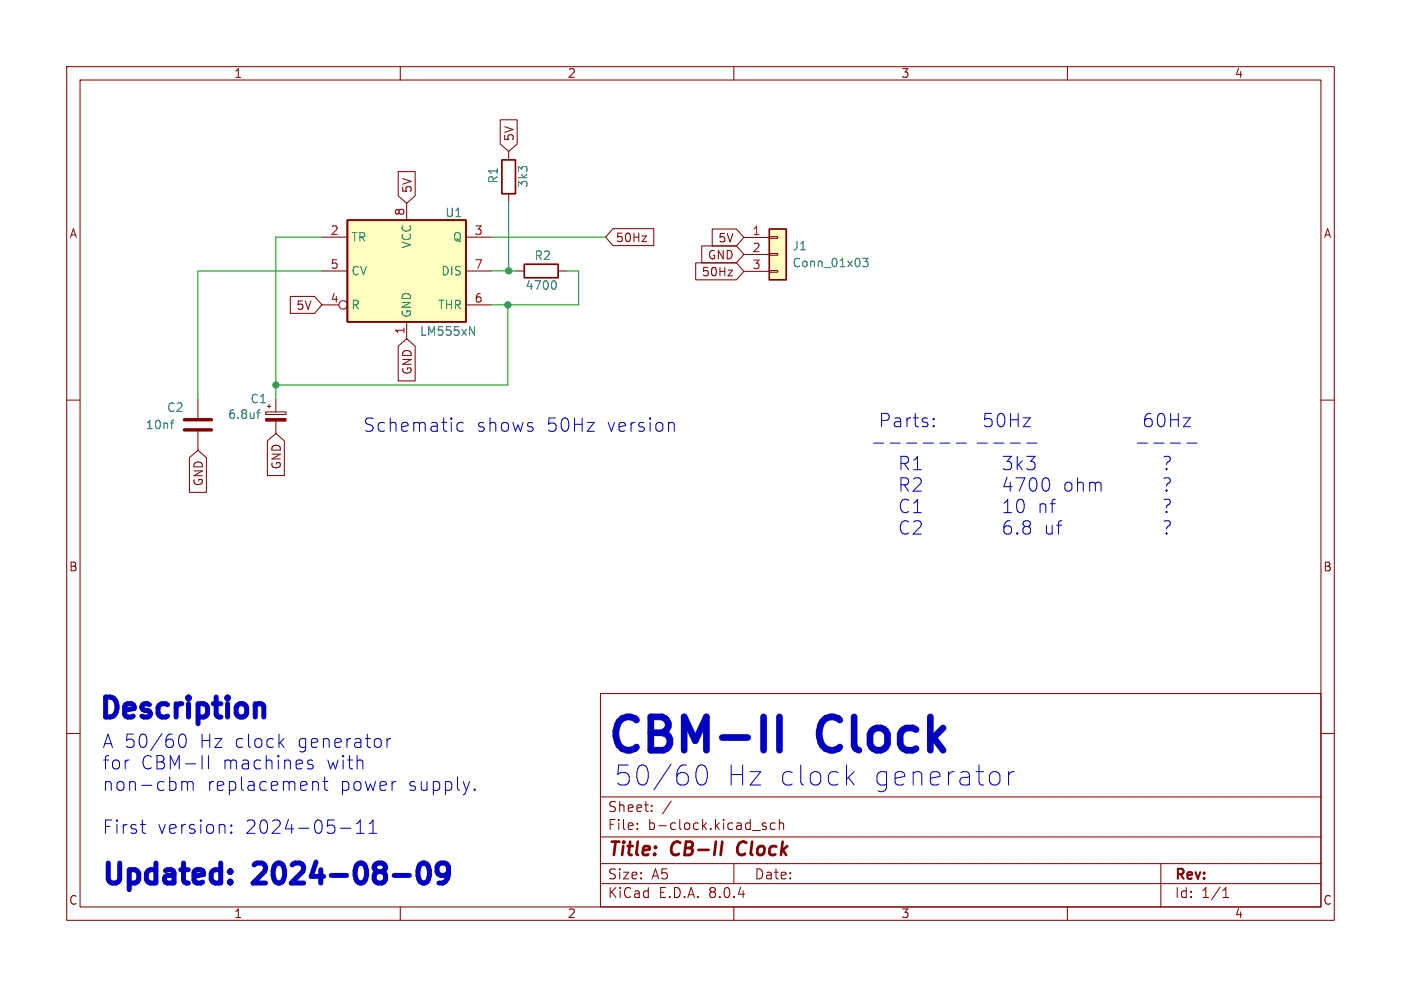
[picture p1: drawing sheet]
<svg xmlns="http://www.w3.org/2000/svg" width="210mm" height="148mm" viewBox="0 0 210 148" stroke-linecap="round" stroke-linejoin="round" font-family="sans-serif">
<g fill="none" stroke="#840000" stroke-width=".15">
<path d="M10 10h190v128h-190zM12 12h186v124h-186zM60 10v2M110 10v2M160 10v2M76.3 22.7v1.3M76.3 29.1v1.2M10 60h2M198 60h2M10 110h2M90 104h108v32h-108zM90 119.5h108"/>
<path d="M198 110h2M60 136v2M90 132.5h108M90 129.5h108M90 125.5h108M95.5 124.2v.2M95.5 123.5v.1M97.7 121.5v.2M97.7 120.8v.1M100.6 120.1l-1.3 1.9M110 136v2M110 129.5v3"/>
<path d="M114.8 123.5l-.3-.1-.2 .2v.2l.5 .2v.3h-.5M116.2 123.5l-.4-.1-.3 .3v.4l.1 .2h.6M116.8 123.5a.37 .37 0 0 1 .7 .1v.8M116.8 122.9v1.5M160 136v2M174 129.5v6.5M183.3 134.6h.9M183.3 133.5l.5-.4v1.5"/>
</g>
<path d="M110.8 126.5a1.27 1.27 0 0 0 0 1.6" fill="none" stroke="#840000" stroke-width=".4"/>
<path d="M75.2 24h2.1v5.1h-2.1z" fill="none" stroke="#840000" stroke-width=".25"/>
<path d="M52.1 33h17.7v15.3h-17.7z" fill="#ffffc2"/>
<path d="M52.1 33h17.7v15.3h-17.7zM78.6 39.6h5.1v2.1h-5.1z" fill="none" stroke="#840000" stroke-width=".25"/>
<g fill="none" stroke="#840000" stroke-width=".15">
<path d="M48.3 35.6h3.8M61 30.5v2.5M69.8 35.6h3.9M29.7 59.9v2.8M48.3 45.7h2.5M48.3 40.6h3.8M61 48.3v2.5M69.8 45.7h3.9M69.8 40.6h3.9M77.3 40.6h1.3M83.7 40.6h1.2M29.7 64.7v2.8"/>
<circle cx="51.4" cy="45.7" r=".63"/>
</g>
<path d="M70.4 49l.7 1.3v-1.3M83.1 42.1a.79 .79 0 0 1 0 1.3M25.5 63.4h.5M26 63l-.2 .1" fill="none" stroke="#006464" stroke-width=".15"/>
<path d="M27.6 64.5h4.1M27.6 62.9h4.1" fill="none" stroke="#840000" stroke-width=".51"/>
<path d="M115.3 34.3h2.6v7.7h-2.6z" fill="#ffffc2"/>
<g fill="none" stroke="#840000" stroke-width=".15">
<path d="M75 18h2.5v3.6l-1.2 1.1-1.3-1.1zM59.7 25.7h2.5v3.7l-1.2 1.1-1.3-1.1zM91.9 34.3h6.1v2.5h-6.1l-1.1-1.2zM96.2 35.4h.7l-.7 .8h.7M104.3 39.4h6.1l1.1 1.3-1.1 1.3h-6.1zM105.2 36.9h5.2l1.1 1.3-1.1 1.2h-5.2zM106.8 34.3h3.6l1.1 1.3-1.1 1.3h-3.6zM111.5 35.6h3.8M111.5 38.2h3.8M115.3 38h1.3v.3h-1.3zM115.3 35.5h1.3v.2h-1.3zM41.4 59.9v1.9"/>
<path d="M43.5 44.4h3.6l1.2 1.3-1.2 1.3h-3.6zM59.7 51.9l1.3-1.1 1.2 1.1v5.2h-2.5zM109.1 40.5h.7l-.7 .9h.7M111.5 40.7h3.8M115.3 40.6h1.3v.2h-1.3zM28.4 68.6l1.3-1.1 1.2 1.1v5.2h-2.5zM39.8 61.8h3.1v.4h-3.1zM40.1 66.1l1.3-1.1 1.2 1.1v5.2h-2.5zM40.1 60.9h.5M40.3 60.7v.5M41.4 63.1v1.9"/>
</g>
<path d="M115.3 34.3h2.6v7.7h-2.6z" fill="none" stroke="#840000" stroke-width=".25"/>
<path d="M129.3 38.7h.8l-.4 .5 .4 .1v.6l-.2 .1h-.4l-.2-.1M38.5 61.9h.5M39 61.5l-.3 .1v1.1" fill="none" stroke="#006464" stroke-width=".15"/>
<path d="M39.8 62.8h3.1v.3h-3.1z" fill="#840000" stroke="#840000" stroke-width=".15"/>
<g fill="none" stroke="#0000c2" stroke-width=".15">
<path d="M69.5 63.4l-.6-.1-.4 .4v.6l.2 .3 .2 .1 .6-.1M100.8 63.3l.3 .3v1.1M131 66.4h1.5M133.4 66.4h1.6M135.9 66.4h1.5M138.4 66.4h1.5M140.9 66.4h1.5M143.3 66.4h1.6M146.5 66.4h1.5M149 66.4h1.5M150.4 68.4h1.2l-.6 .8a.54 .54 0 0 1 .6 .4v.5l-.2 .2-.7 .1-.3-.2M150.5 76.9h1.1"/>
<path d="M150.5 75.4l.6-.5v2M151 71.6l-.5 1.4h1.2M151.4 66.4h1.6M151.4 78.1a.79 .79 0 0 0-.9 .8v.8l.2 .3 .5 .1 .3-.2 .1-.7-.2-.3h-.5l-.4 .3M151.4 72.3v1.4M152.3 71.7h1.3l-.8 2M152.5 68.4v2M152.5 79.9v.2M152.5 79.9l.1 .1-.1 .1M152.5 79.9l-.1 .1 .1 .1M152.6 75.1a.48 .48 0 0 1 .5-.2 .48 .48 0 0 1 .3 .4 1.18 1.18 0 0 1-.3 1.6 .51 .51 0 0 1-.6-.4 1.71 1.71 0 0 1 .1-1.4zM152.7 69.7l.5 .7"/>
<path d="M153.2 69.1l-.7 .8M153.7 78.9h-.2a.41 .41 0 0 1-.2-.5 .41 .41 0 0 1 .4-.3l.6 .1a.41 .41 0 0 1 .2 .4 .41 .41 0 0 1-.4 .3M153.7 78.9l-.4 .4 .1 .6 .3 .2 .6-.1 .2-.3-.1-.6-.3-.2M153.7 78.9h.4M153.9 66.4h1.5M153.9 68.4h1.2l-.6 .8a.54 .54 0 0 1 .6 .4v.5l-.1 .2-.8 .1-.3-.2M154.5 71.8a.48 .48 0 0 1 .5-.1 .48 .48 0 0 1 .3 .3 1.18 1.18 0 0 1-.3 1.7 .51 .51 0 0 1-.6-.4 1.71 1.71 0 0 1 .1-1.5zM156.4 71.8a.48 .48 0 0 1 .5-.1 .48 .48 0 0 1 .3 .3 1.18 1.18 0 0 1-.3 1.7 .51 .51 0 0 1-.6-.4 1.71 1.71 0 0 1 .1-1.5zM170.5 66.4h1.5M172.5 62a.79 .79 0 0 0-.9 .8v.8l.2 .3 .5 .1 .3-.2 .1-.7-.2-.3h-.5l-.4 .3M173 66.4h1.5M173.7 62.2a.48 .48 0 0 1 .5-.2 .48 .48 0 0 1 .3 .4 1.18 1.18 0 0 1-.4 1.6 .51 .51 0 0 1-.5-.4 1.71 1.71 0 0 1 .1-1.4z"/>
<path d="M174.5 68.5l.6-.1a.44 .44 0 0 1 .3 .5 .44 .44 0 0 1-.3 .4l-.2 .4M174.5 71.7h.6a.44 .44 0 0 1 .3 .4 .44 .44 0 0 1-.3 .4l-.2 .4M174.5 75l.6-.1a.44 .44 0 0 1 .3 .4 .44 .44 0 0 1-.3 .4l-.2 .4M174.5 78.2l.6-.1a.44 .44 0 0 1 .3 .5 .44 .44 0 0 1-.3 .3l-.2 .4M174.9 70.2l.1 .1-.1 .1M174.9 70.2l-.1 .1 .1 .1M174.9 70.2v.2M174.9 73.5v.2M174.9 76.7v.2M174.9 79.9v.2M174.9 73.5l.1 .1-.1 .1M174.9 73.5l-.1 .1 .1 .1"/>
<path d="M174.9 76.7l.1 .1-.1 .1M174.9 76.7l-.1 .1 .1 .1M174.9 79.9l.1 .1-.1 .1M174.9 79.9l-.1 .1 .1 .1M175.4 66.4h1.6M175.5 62v2M175.5 62.9h1.1M176.6 62v2M177.4 62.7h1l-1 1.3h1M177.9 66.4h1.5M26.8 110.8a1.06 1.06 0 0 0 .4 1.3 .51 .51 0 0 0 .6-.4l.1-.9M27.2 117.2v1.3"/>
<path d="M27.2 117.4a.5 .5 0 0 1 .9 .1M28.1 117.5l.3-.3 .5 .1 .1 .2v1M28.1 117.5v1M31.2 113.3v2M42 111.3l.6 .8M42.6 110.8l-.8 .7M46.4 114l-.3 .3 .1 .2 .7 .2 .1 .3-.3 .3-.6-.1M46.7 114l.2 .1M47.1 117.2l.5 .1 .1 .2v1M48.4 117.2h.7M48.7 116.5v1.7l.1 .2 .3 .1M58 110.8v1.3"/>
<path d="M58.6 110.8a.51 .51 0 0 0-.6 .3M71.1 118.3l.1 .1-.1 .1M71.1 118.3v.1v.1M71.1 118.3v.2M104.3 116.6a1.1 1.1 0 0 0 .7 1.1 .77 .77 0 0 0 .9-.6l.1-.5M127.2 116.6l.8 1.1M128 115.7l-1.1 1.2M149.7 116l.2 .3v.8l-.2 .3M151.2 115.7v2M152 115.7a.77 .77 0 0 0-.8 .6M21.1 123.6h.7M21.4 124.9l.4 .1"/>
<path d="M34.7 124.8l.1 .1-.1 .1M34.7 124.8l-.1 .1 .1 .1M34.7 123.7v.2M34.7 124.8v.2M34.7 123.7l.1 .1-.1 .1M34.7 123.7l-.1 .1 .1 .1M51.1 124.2h1.5M53.4 125h1.2M53.4 123.5l.6-.5v2M55.3 125h1.2M55.3 123.5l.6-.5v2"/>
</g>
<path d="M114.5 107.5v5M116.8 107.5v5" fill="none" stroke="#0000c2" stroke-width="1"/>
<path d="M38.4 105.7l.3-.2h.4l.3 .2 .1 .3v1.5M34.5 132.1l.2 .2-.2 .1M34.5 132.1l-.1 .2 .1 .1M34.5 130.6v.2M34.5 132.1v.3M34.5 130.6l.2 .1-.2 .1M34.5 130.6l-.1 .1 .1 .1M59.1 131.3h2.3M62.9 129.7a.72 .72 0 0 1 .8-.3 .72 .72 0 0 1 .5 .6 2.34 2.34 0 0 1-.3 2.3 .71 .71 0 0 1-1.1-.5 2.56 2.56 0 0 1 .1-2.1zM67.2 130.7l-.3 .4-.2 .2h-.6l-.3-.2-.3-.4v-.7l.3-.4 .3-.2h.6l.4 .3a2.44 2.44 0 0 1-.4 2.6l-.3 .1h-.6" fill="none" stroke="#0000c2" stroke-width=".75"/>
<path d="M48.3 35.6h-6.9v24.3M73.7 35.6h17.1M76.3 30.3v10.3M48.3 40.6h-18.6v19.3M73.7 40.6h3.6M73.7 40.6h.1M76.1 45.7v12h-34.7M84.9 40.6h1.8v5.1h-13" fill="none" stroke="#009600" stroke-width=".15"/>
<g fill="#009600" stroke="#009600" stroke-width=".15">
<circle cx="76.1" cy="45.7" r=".46"/>
<circle cx="76.3" cy="40.6" r=".46"/>
<circle cx="41.4" cy="57.7" r=".46"/>
</g>
<g font-size="7" fill="#0000c2">
<text x="90.4" y="114.2">CBM-II</text>
<text x="122.8" y="114.2">Clock</text>
</g>
<g font-size="4.2" fill="#0000c2">
<text x="14.3" y="108.8">Description</text>
<text x="92.1" y="118.1">50/60</text>
<text x="108.8" y="118.1">Hz clock</text>
<text x="130.5" y="118.1">generator</text>
<text x="14.7" y="133.7">Updated:</text>
<text x="38.3" y="133.7">2024-08-09</text>
</g>
<g font-size="2.8" fill="#0000c2">
<text x="54.4" y="65">Schematic</text>
<text x="71.4" y="65">shows</text>
<text x="81.9" y="65">50Hz</text>
<text x="91" y="65">version</text>
<text x="131.6" y="64.3">Parts: 50Hz 60Hz</text>
<text x="134.5" y="70.7">R1 3k3</text>
<text x="134.5" y="74">R2 4700</text>
<text x="134.5" y="77.2">C1 10</text>
<text x="155.5" y="77.2">nf ?</text>
<text x="159.3" y="74">ohm ?</text>
<text x="134.5" y="80.4">C2 6.8</text>
<text x="156.4" y="80.4">uf ?</text>
<text x="15.2" y="112.4">A 50/60</text>
<text x="29.8" y="112.4">Hz clock</text>
<text x="44.6" y="112.4">generator</text>
<text x="15.2" y="115.6">for</text>
<text x="15.2" y="118.8">non-cbm</text>
<text x="21" y="115.6">CBM-II</text>
<text x="30.9" y="118.8">replacement</text>
<text x="33.3" y="115.6">machines</text>
<text x="48.9" y="115.6">with</text>
<text x="50.9" y="118.8">power</text>
<text x="61.1" y="118.8">supply.</text>
<text x="15.2" y="125.3">First</text>
<text x="23.5" y="125.3">version:</text>
<text x="36.7" y="125.3">2024-05-11</text>
</g>
<g font-size="2.8" fill="#840000">
<text x="91" y="128.9">Title:</text>
<text x="100.7" y="128.9">CB-II</text>
<text x="111.4" y="128.9">Clock</text>
</g>
<g font-size="2.1" fill="#840000">
<text x="91" y="124.7">File:</text>
<text x="91" y="122">Sheet:</text>
<text x="97.1" y="124.7">b-clock.kicad_sch</text>
<text x="91" y="134.9">KiCad</text>
<text x="91" y="132.1">Size:</text>
<text x="97.7" y="132.1">A5</text>
<text x="98.7" y="134.9">E.D.A.</text>
<text x="106.3" y="134.9">8.0.4</text>
<text x="113" y="132.1">Date:</text>
<text x="176" y="132.3">Rev:</text>
<text x="176" y="134.9">Id:</text>
<text x="180.1" y="134.9">1/1</text>
</g>
<g font-size="1.8" fill="#840000">
<text x="35" y="11.9">1</text>
<text x="85" y="11.9">2</text>
<text x="135" y="11.9">3</text>
<text x="185" y="11.9">4</text>
<text x="77.2" y="21.3" transform="rotate(-90 77.2 21.3)">5V</text>
<text x="61.9" y="29.1" transform="rotate(-90 61.9 29.1)">5V</text>
<text x="10.3" y="35.9">A</text>
<text x="198.4" y="35.9">A</text>
<text x="92.2" y="36.5">50Hz</text>
<text x="105.1" y="41.6">50Hz</text>
<text x="106" y="39.1">GND</text>
<text x="107.6" y="36.6">5V</text>
<text x="44.3" y="46.7">5V</text>
<text x="61.9" y="56.3" transform="rotate(-90 61.9 56.3)">GND</text>
<text x="42.3" y="70.5" transform="rotate(-90 42.3 70.5)">GND</text>
<text x="30.6" y="73" transform="rotate(-90 30.6 73)">GND</text>
<text x="10.3" y="85.9">B</text>
<text x="198.3" y="85.9">B</text>
<text x="10.3" y="135.9">C</text>
<text x="35" y="137.9">1</text>
<text x="85" y="137.9">2</text>
<text x="135" y="137.9">3</text>
<text x="185" y="137.9">4</text>
<text x="198.3" y="135.9">C</text>
</g>
<g font-size="1.8" fill="#006464">
<text x="74.8" y="27.6" transform="rotate(-90 74.8 27.6)">R1</text>
<text x="79.3" y="28.3" transform="rotate(-90 79.3 28.3)">3k3</text>
<text x="66.7" y="32.8">U1</text>
<text x="52.6" y="36.4">TR</text>
<text x="52.6" y="41.5">CV</text>
<text x="61.8" y="37.4" transform="rotate(-90 61.8 37.4)">VCC</text>
<text x="66.1" y="41.5">DIS</text>
<text x="67.8" y="36.4">Q</text>
<text x="80" y="39.2">R2</text>
<text x="118.7" y="37.7">J1</text>
<text x="118.7" y="40.3">Conn_01x03</text>
<text x="52.6" y="46.6">R</text>
<text x="61.8" y="47.8" transform="rotate(-90 61.8 47.8)">GND</text>
<text x="65.6" y="46.6">THR</text>
<text x="78.7" y="43.7">4700</text>
<text x="62.8" y="50.5">LM555xN</text>
<text x="21.8" y="64.6">10nf</text>
<text x="24.9" y="62">C2</text>
<text x="34.1" y="63">6.8uf</text>
<text x="37.4" y="60.7">C1</text>
</g>
<g font-size="1.8" fill="#a90000">
<text x="49.5" y="35.3">2</text>
<text x="60.7" y="32.5" transform="rotate(-90 60.7 32.5)">8</text>
<text x="71" y="35.3">3</text>
<text x="112.7" y="35.4">1</text>
<text x="49.5" y="40.4">5</text>
<text x="71" y="40.4">7</text>
<text x="112.7" y="37.9">2</text>
<text x="112.7" y="40.4">3</text>
<text x="49.5" y="45.5">4</text>
<text x="71" y="45.5">6</text>
<text x="60.7" y="50.2" transform="rotate(-90 60.7 50.2)">1</text>
</g>
</svg>
